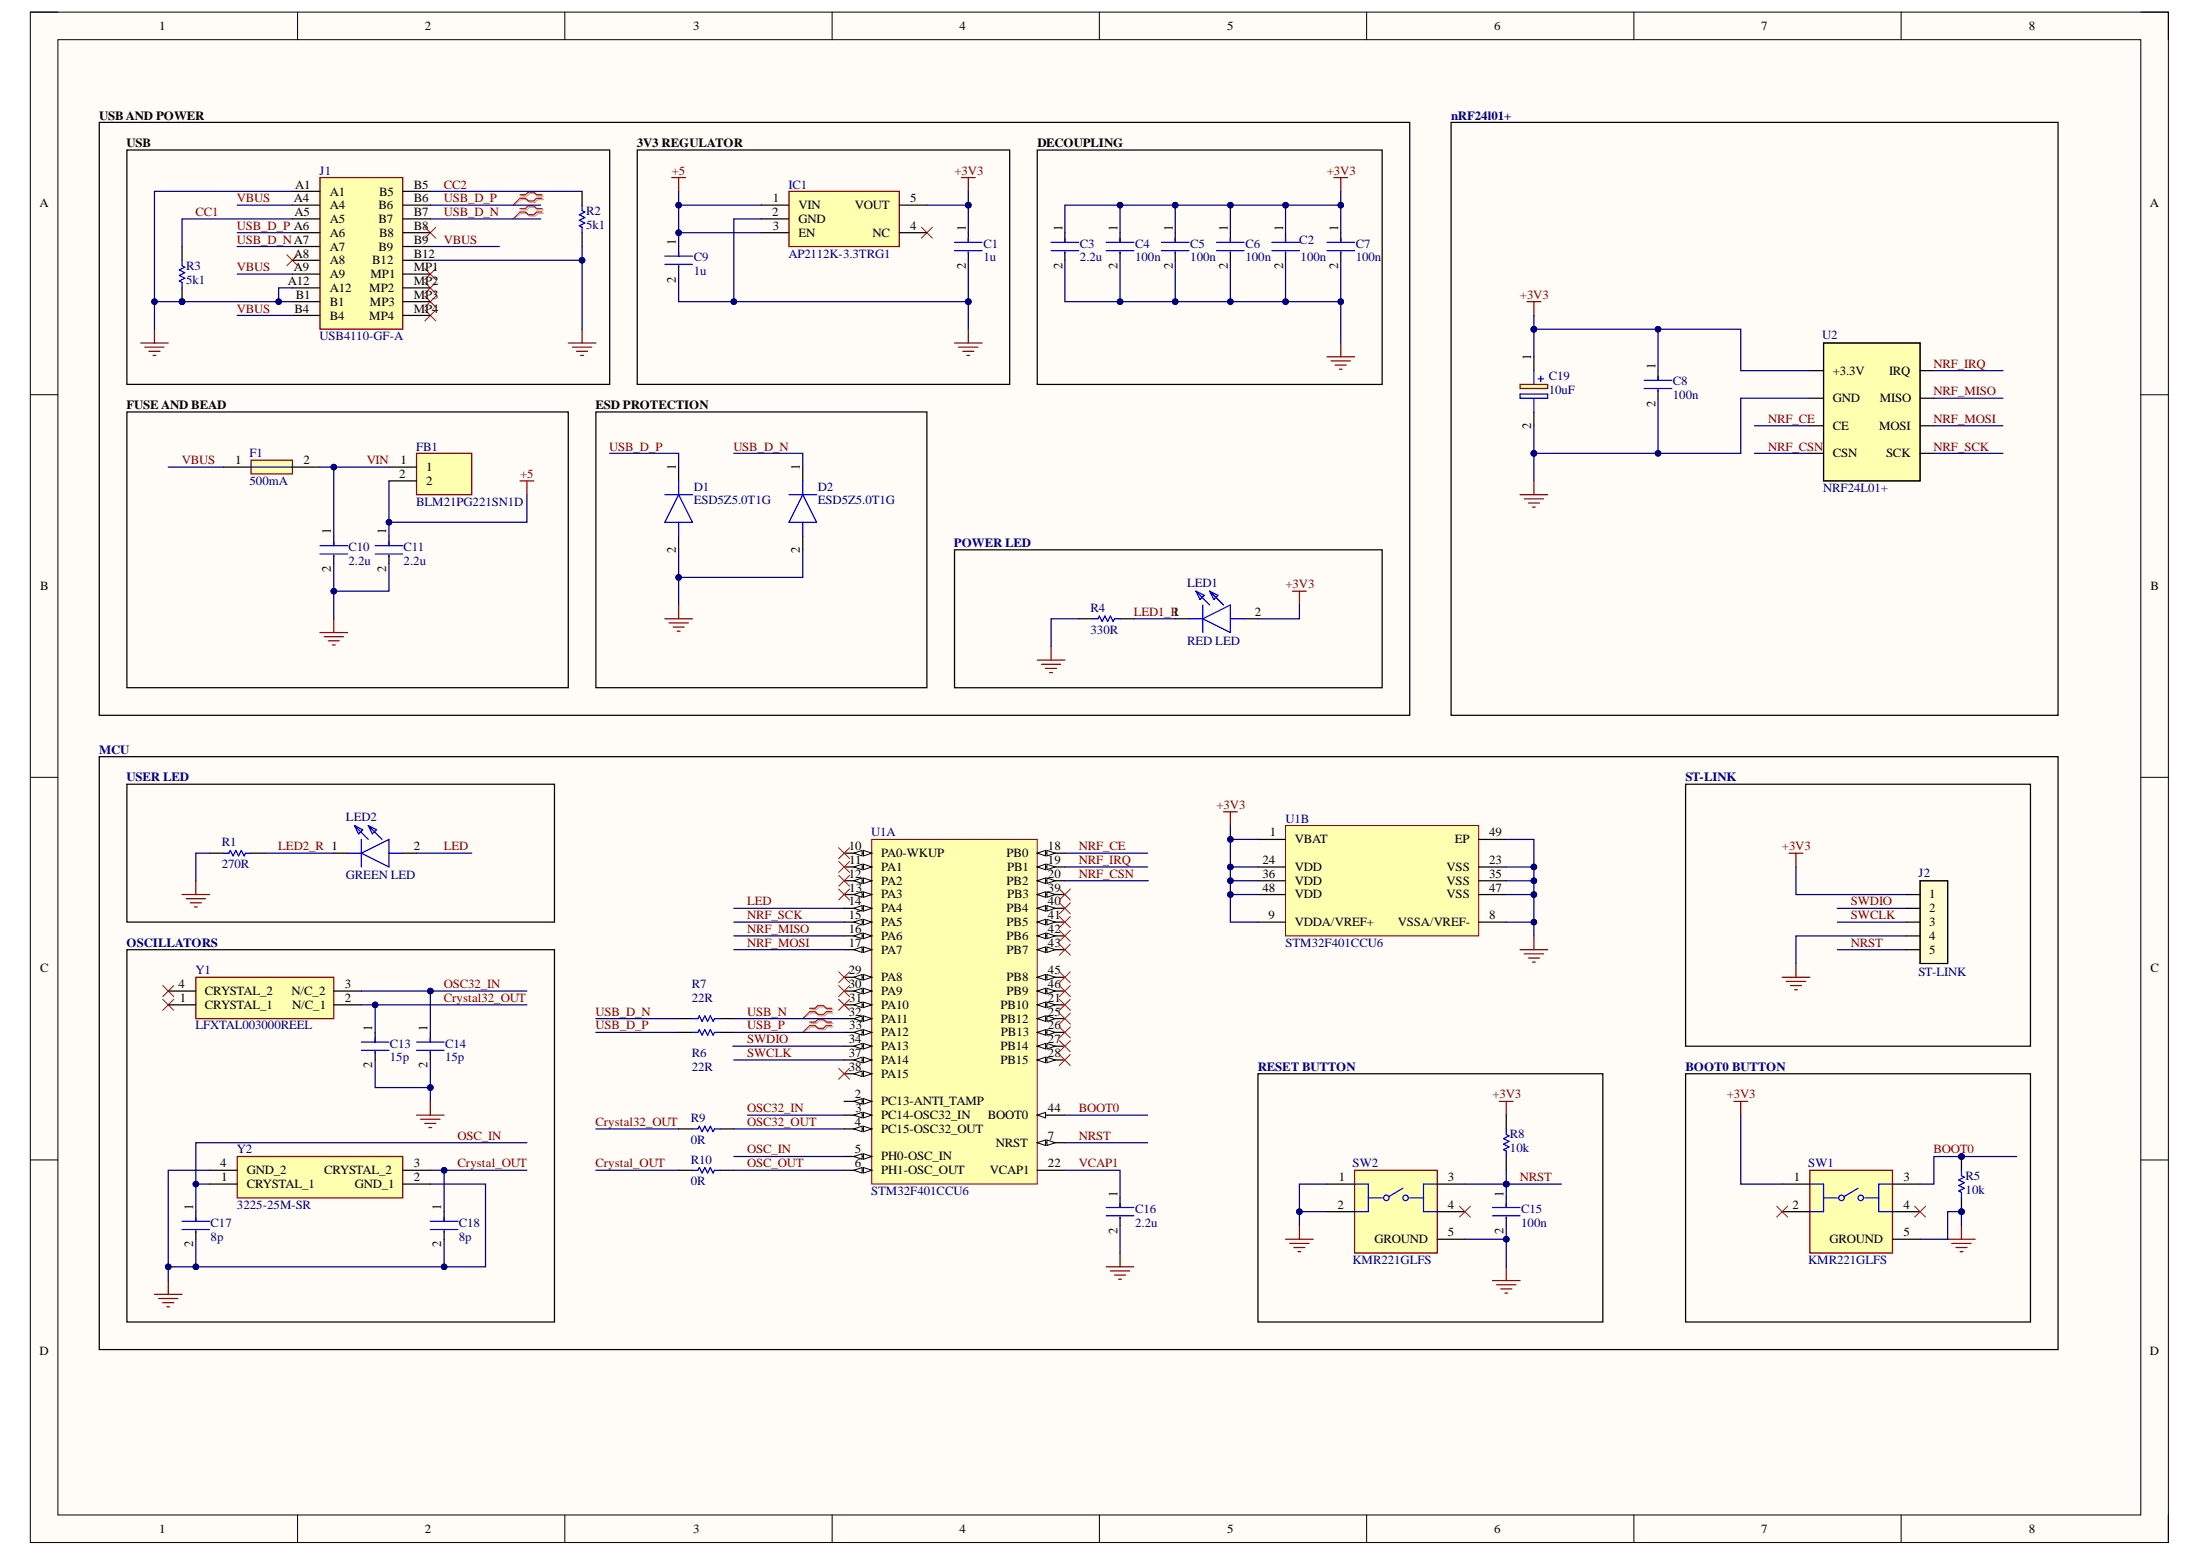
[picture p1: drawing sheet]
# Altium project Float_Receiver_PCB.PrjPcb
1 sheet, 43 parts. Net scope: global (net labels, ports and power ports of the same name join across sheets).
Board file: Float_Receiver_PCB.PcbDoc

## Sheet Float_Receiver_PCB.SchDoc
size A3; SheetNumber: 1; SheetTotal: 1

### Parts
C1  1u  [FP-0805-L_2_01_0_2-W_1_25-MFG]
C2  100n  [FP-0805-L_2_01_0_2-W_1_25-MFG]
C3  2.2u  [FP-0805-L_2_01_0_2-W_1_25-MFG]
C4  100n  [FP-0805-L_2_01_0_2-W_1_25-MFG]
C5  100n  [FP-0805-L_2_01_0_2-W_1_25-MFG]
C6  100n  [FP-0805-L_2_01_0_2-W_1_25-MFG]
C7  100n  [FP-0805-L_2_01_0_2-W_1_25-MFG]
C8  100n  [FP-0805-L_2_01_0_2-W_1_25-MFG]
C9  1u  [FP-0805-L_2_01_0_2-W_1_25-MFG]
C10  2.2u  [FP-0805-L_2_01_0_2-W_1_25-MFG]
C11  2.2u  [FP-0805-L_2_01_0_2-W_1_25-MFG]
C13  15p  [FP-0805-L_2_01_0_2-W_1_25-MFG]
C14  15p  [FP-0805-L_2_01_0_2-W_1_25-MFG]
C15  100n  [FP-0805-L_2_01_0_2-W_1_25-MFG]
C16  2.2u  [FP-0805-L_2_01_0_2-W_1_25-MFG]
C17  8p  [FP-0805-L_2_01_0_2-W_1_25-MFG]
C18  8p  [FP-0805-L_2_01_0_2-W_1_25-MFG]
C19  10uF  [EEE1AA220WR]
D1  ESD5Z5.0T1G  [SODFL1608X70N]
D2  ESD5Z5.0T1G  [SODFL1608X70N]
F1  500mA  [FUSC3216X75N]
FB1  BLM21PG221SN1D  [BEADC2012X105N]
IC1  AP2112K-3.3TRG1  [SOT95P285X140-5N]
J1  USB4110-GF-A  [USB4110GFA]
J2  ST-LINK  [goldpin5]
LED1  RED LED  [LEDC2012X80N]
LED2  GREEN LED  [LEDC2012X80N]
R1  270R  [RESC2013X60X35ML10T20]
R2  5k1  [RESC2013X60X35ML10T20]
R3  5k1  [RESC2013X60X35ML10T20]
R4  330R  [RESC2013X60X35ML10T20]
R5  10k  [RESC2013X60X35ML10T20]
R6  22R  [RESC2013X60X35ML10T20]
R7  22R  [RESC2013X60X35ML10T20]
R8  10k  [RESC2013X60X35ML10T20]
R9  0R  [RESC2013X60X35ML10T20]
R10  0R  [RESC2013X60X35ML10T20]
SW1  KMR221GLFS  [FP-KMR221GLFS-MFG]
SW2  KMR221GLFS  [FP-KMR221GLFS-MFG]
U1  STM32F401CCU6  [STM-UFQFPN48_N]  (parts A,B of 2)
U2  NRF24L01+ SMD  [PCBComponent_1]  (value not drawn)
Y1  LFXTAL003000REEL  [LFXTAL003000REEL]
Y2  3225-25M-SR  [322525MSR]

### Blocks framed on the sheet
nRF24l01+: C8 C19 U2
USB: J1 R2 R3
3V3 REGULATOR: C1 C9 IC1
DECOUPLING: C2-C7
FUSE AND BEAD: C10 C11 F1 FB1
ESD PROTECTION: D1 D2
POWER LED: LED1 R4
MCU: C16 R6 R7 R9 R10 U1
USER LED: LED2 R1
ST-LINK: J2
OSCILLATORS: C13 C14 C17 C18 Y1 Y2
RESET BUTTON: C15 R8 SW2
BOOT0 BUTTON: R5 SW1

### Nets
+3V3: C1.1 C2.1 C3.1 C4.1 C5.1 C6.1 C7.1 C8.1 C19.1(+) IC1.5(VOUT) J2.1 LED1.2(A) R8.2 SW1.1 U1.1(VBAT) U1.9(VDDA/VREF+) U1.24(VDD) U1.36(VDD) U1.48(VDD) U2.1(+3.3V)
+5: C9.1 C11.1 FB1.2 IC1.1(VIN) IC1.3(EN)
GND: C1.2 C2.2 C3.2 C4.2 C5.2 C6.2 C7.2 C8.2 C9.2 C10.2 C11.2 C13.2 C14.2 C15.2 C16.2 C17.2 C18.2 C19.2(-) D1.2(A) D2.2(A) IC1.2(GND) J1.A1 J1.A12 J1.B1 J1.B12 J2.4 R1.1 R2.1 R3.1 R4.1 R5.2 SW1.5(GROUND) SW2.1 SW2.2 SW2.5(GROUND) U1.8(VSSA/VREF-) U1.23(VSS) U1.35(VSS) U1.47(VSS) U1.49(EP) U2.2(GND) Y2.2(GND_1) Y2.4(GND_2)
BOOT0: R5.1 SW1.3 U1.44(BOOT0)
CC1: J1.A5 R3.2
CC2: J1.B5 R2.2
Crystal32_OUT: C13.1 R9.1 Y1.2(N/C_1)
Crystal_OUT: C18.1 R10.2 Y2.3(CRYSTAL_2)
LED: LED2.2(A) U1.14(PA4)
LED1_R: LED1.1(K) R4.2
LED2_R: LED2.1(K) R1.2
NRF_CE: U1.18(PB0) U2.3(CE)
NRF_CSN: U1.20(PB2) U2.4(CSN)
NRF_IRQ: U1.19(PB1) U2.8(IRQ)
NRF_MISO: U1.16(PA6) U2.7(MISO)
NRF_MOSI: U1.17(PA7) U2.6(MOSI)
NRF_SCK: U1.15(PA5) U2.5(SCK)
NRST: C15.1 J2.5 R8.1 SW2.3 U1.7(NRST)
OSC32_IN: C14.1 U1.3(PC14-OSC32_IN) Y1.3(N/C_2)
OSC32_OUT: R9.2 U1.4(PC15-OSC32_OUT)
OSC_IN: C17.1 U1.5(PH0-OSC_IN) Y2.1(CRYSTAL_1)
OSC_OUT: R10.1 U1.6(PH1-OSC_OUT)
SWCLK: J2.3 U1.37(PA14)
SWDIO: J2.2 U1.34(PA13)
USB_D_N: D2.1(K) J1.A7 J1.B7 R7.2
USB_D_P: D1.1(K) J1.A6 J1.B6 R6.2
USB_N: R7.1 U1.32(PA11)
USB_P: R6.1 U1.33(PA12)
VBUS: F1.1 J1.A4 J1.A9 J1.B4 J1.B9
VCAP1: C16.1 U1.22(VCAP1)
VIN: C10.1 F1.2 FB1.1

Not connected (* = marked no-connect by the designer): IC1 4(NC)*; J1 A8* B8* MP1* MP2* MP3* MP4*; SW1 2* 4*; SW2 4*; U1 2(PC13-ANTI_TAMP) 10(PA0-WKUP)* 11(PA1)* 12(PA2)* 13(PA3)* 21(PB10)* 25(PB12)* 26(PB13)* 27(PB14)* 28(PB15)* 29(PA8)* 30(PA9)* 31(PA10)* 38(PA15)* 39(PB3)* 40(PB4)* 41(PB5)* 42(PB6)* 43(PB7)* 45(PB8)* 46(PB9)*; Y1 1(CRYSTAL_1)* 4(CRYSTAL_2)*

### Layout directives
differential pair: USB_D_N, USB_D_P, USB_N, USB_P

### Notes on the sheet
- USB AND POWER
